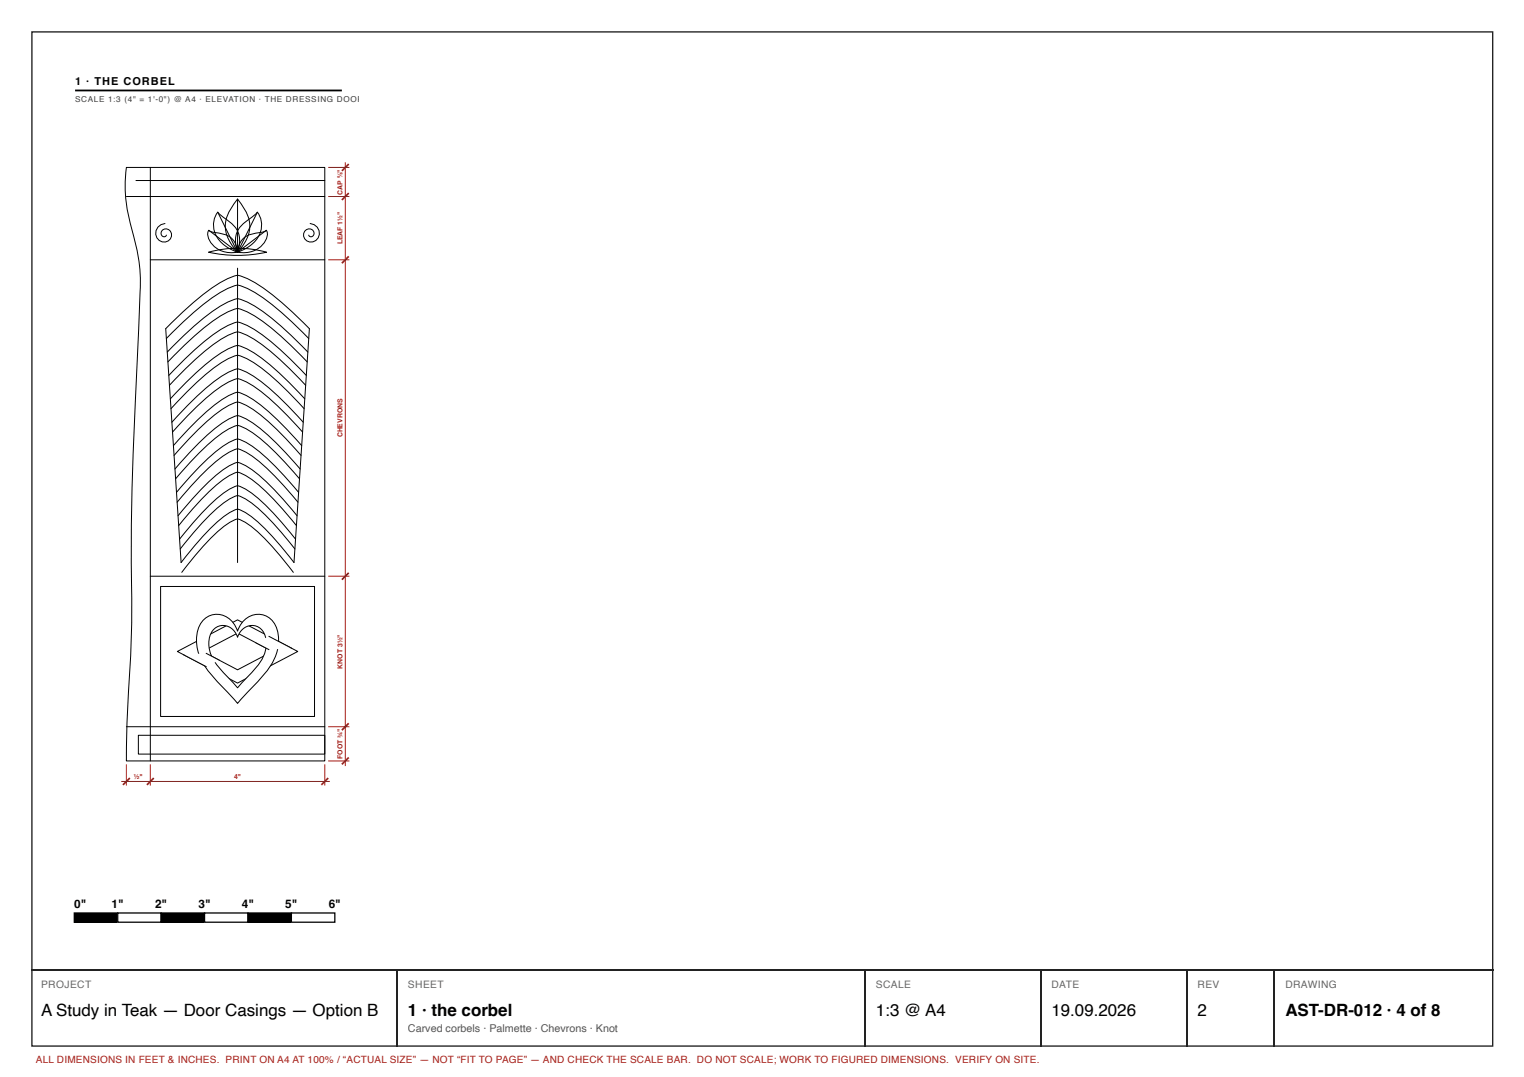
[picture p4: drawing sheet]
<svg xmlns="http://www.w3.org/2000/svg" width="297mm" height="210mm" viewBox="0 0 297 210" stroke-linecap="round" stroke-linejoin="round" font-family="sans-serif">
<path d="M6.2 6.2h284.7v197.7h-284.7z" fill="none" stroke="#222" stroke-width=".26"/>
<path d="M14.6 17.6h52" fill="none" stroke="#000" stroke-width=".35"/>
<g fill="none" stroke="#000" stroke-width=".19">
<path d="M24.6 32.6h38.7v115.7h-38.7l.2-8.6a330.1 330.1 0 0 0 .8-34 1501.1 1501.1 0 0 1 1.7-48.8 36.9 36.9 0 0 0-1.9-13.4l-.3-1.4a26.4 26.4 0 0 1-.5-9.5zM24.6 38.3h38.7M26.5 35.2h36.8M29.3 32.6v115.7M46.3 38.8a8.1 8.1 0 0 1 2.3 6.1 8.5 8.5 0 0 1-2.3 4.3 6.8 6.8 0 0 1-2.1-6.9l.7-1.5zM46.3 38.8v10.4M29.3 50.6h34M32.2 43.6a1.81 1.81 0 0 0-1.9 1.8 1.81 1.81 0 0 0 1.9 1.8 1.27 1.27 0 0 0 1.3-1.4 1.27 1.27 0 0 0-1.5-1.2 .74 .74 0 0 0-.7 .9 .74 .74 0 0 0 .9 .6l.2-.3M40.6 49.2a21 21 0 0 1 11.4 0 26 26 0 0 1-11.4 0zM40.7 44.9a4.4 4.4 0 0 0 2.2 .6 3.6 3.6 0 0 1 3.4 3.7 4.7 4.7 0 0 1-5.8-3.4zM40.7 44.9l5.6 4.3M42.4 41.4l1.7 1.3a4.9 4.9 0 0 1 2.2 6.5 6.2 6.2 0 0 1-4.7-5.1 4.1 4.1 0 0 1 .8-2.7z"/>
<path d="M42.4 41.4l3.9 7.8M46.3 52.3v57.3M47.3 43.7l2.9-2.3a4.6 4.6 0 0 1-1.5 6.5l-2.4 1.3a4.7 4.7 0 0 1 1-5.5zM47.6 46.3a10.3 10.3 0 0 1 3.9-1.2l.4-.2a2.86 2.86 0 0 1-1.4 3.4 5.4 5.4 0 0 1-4.2 .9l.2-1.3 .5-.9zM50.2 41.4l-3.9 7.8M51.9 44.9l-5.6 4.3M60.4 43.6a1.81 1.81 0 0 1 1.9 1.8 1.81 1.81 0 0 1-2 1.8 1.27 1.27 0 0 1-1.2-1.4 1.27 1.27 0 0 1 1.5-1.2 .74 .74 0 0 1 .7 .9 .74 .74 0 0 1-.9 .6l-.2-.3M32.3 64.1a51.3 51.3 0 0 1 11.6-9.5l.8-.5a2.64 2.64 0 0 1 3.2 0 41.3 41.3 0 0 1 11 8.6l1.4 1.4-3 45.5a47.2 47.2 0 0 0-8.9-9.4l-2.1-1a17 17 0 0 0-6.6 5.1l-4.4 5.3zM32.4 66a50.9 50.9 0 0 1 11.5-9.5l.8-.4a2.6 2.6 0 0 1 3.2 0 41 41 0 0 1 10.9 8.5l1.4 1.4M32.6 68.6a50.4 50.4 0 0 1 11.3-9.5l.9-.4a2.54 2.54 0 0 1 3 0 40.6 40.6 0 0 1 10.8 8.5l1.4 1.4M32.7 70.5a50 50 0 0 1 11.2-9.5l.9-.4a2.5 2.5 0 0 1 3 0 40.2 40.2 0 0 1 10.7 8.5l1.4 1.4M32.9 73.2a49.5 49.5 0 0 1 11.1-9.5l.8-.4a2.44 2.44 0 0 1 3 0 39.8 39.8 0 0 1 10.6 8.5l1.3 1.4"/>
<path d="M33 75.1a49.1 49.1 0 0 1 11-9.5l.8-.4a2.4 2.4 0 0 1 3 0 39.4 39.4 0 0 1 10.4 8.5l1.4 1.4M33.2 77.7a48.7 48.7 0 0 1 10.8-9.5l.8-.4a2.34 2.34 0 0 1 3 0 39 39 0 0 1 10.3 8.5l1.3 1.4M33.3 79.6a48.4 48.4 0 0 1 10.7-9.5l.8-.4a2.3 2.3 0 0 1 3 0 38.7 38.7 0 0 1 10.2 8.5l1.3 1.4M33.5 82.3a47.9 47.9 0 0 1 10.6-9.5l.8-.4a2.25 2.25 0 0 1 2.8 0 38.3 38.3 0 0 1 10.1 8.5l1.3 1.4M33.6 84.2a47.6 47.6 0 0 1 10.5-9.5l.8-.4a2.21 2.21 0 0 1 2.8 0 38 38 0 0 1 10 8.5l1.3 1.4M33.8 86.8a47.2 47.2 0 0 1 10.3-9.5l.8-.4a2.16 2.16 0 0 1 2.8 0 37.6 37.6 0 0 1 9.9 8.5l1.2 1.4M33.9 88.8a46.9 46.9 0 0 1 10.2-9.5l.8-.5a2.12 2.12 0 0 1 2.8 0 37.4 37.4 0 0 1 9.7 8.6l1.3 1.4M34.1 91.4a46.5 46.5 0 0 1 10.1-9.5l.7-.4a2.07 2.07 0 0 1 2.8 0 37 37 0 0 1 9.6 8.5l1.2 1.4M34.2 93.3a46.2 46.2 0 0 1 10-9.5l.7-.4a2.03 2.03 0 0 1 2.8 0 36.7 36.7 0 0 1 9.5 8.5l1.2 1.4M34.4 96a45.8 45.8 0 0 1 9.8-9.5l.8-.5a1.98 1.98 0 0 1 2.6 0 36.3 36.3 0 0 1 9.4 8.6l1.2 1.4M34.5 97.9a45.5 45.5 0 0 1 9.7-9.5l.8-.4a1.94 1.94 0 0 1 2.6 0 36 36 0 0 1 9.3 8.5l1.2 1.4M29.3 112.3h34"/>
<path d="M31.3 114.3h30v25.3h-30zM34.7 100.5a48.4 48.4 0 0 1 9.4-9.4l2.2-1a17.9 17.9 0 0 1 6.9 5.1l4.7 5.3M34.8 102.4a48.2 48.2 0 0 1 9.3-9.4l2.2-1a17.7 17.7 0 0 1 6.8 5.1l4.7 5.3M35 105.1a47.8 47.8 0 0 1 9.1-9.4l2.2-1.1a17.4 17.4 0 0 1 6.7 5.1l4.6 5.4M35.1 107a47.5 47.5 0 0 1 9.1-9.4l2.1-1a17.3 17.3 0 0 1 6.7 5.1l4.5 5.3M35.4 111.5a47 47 0 0 1 8.8-9.3l2.1-1.1a16.8 16.8 0 0 1 6.5 5.1l4.4 5.3M24.6 141.6h38.7M27 143.3h36.3v3.7h-36.3z"/>
</g>
<path d="M34.6 127l11.7-6.2 11.7 6.2-11.7 6.1zM39.5 127l6.8-3.6 6.8 3.6-6.8 3.5z" fill-rule="evenodd" fill="#fff"/>
<path d="M34.6 127l11.7-6.2 11.7 6.2-11.7 6.1zM39.5 127l6.8-3.6 6.8 3.6-6.8 3.5z" fill="none" stroke="#000" stroke-width=".19"/>
<path d="M39.8 120.7a3.9 3.9 0 0 1 6 1.3l.5 1a4 4 0 0 1 6.5-2.3 6.7 6.7 0 0 1 .8 7.4 26.9 26.9 0 0 1-5.7 7.2l-1.6 1.8-.8-.9a44.9 44.9 0 0 1-6-7.1 7.9 7.9 0 0 1-.3-7.7zM41.5 122.8a2.79 2.79 0 0 1 4.8 1.4 2.78 2.78 0 0 1 2.8-2.3 2.78 2.78 0 0 1 2.7 2.4 7.7 7.7 0 0 1-2.8 6.9l-2.7 2.8a37.5 37.5 0 0 1-4.9-5.9 5.2 5.2 0 0 1 .1-5.3z" fill-rule="evenodd" fill="#fff"/>
<path d="M39.8 120.7a3.9 3.9 0 0 1 6 1.3l.5 1a4 4 0 0 1 6.5-2.3 6.7 6.7 0 0 1 .8 7.4 26.9 26.9 0 0 1-5.7 7.2l-1.6 1.8-.8-.9a44.9 44.9 0 0 1-6-7.1 7.9 7.9 0 0 1-.3-7.7zM41.5 122.8a2.79 2.79 0 0 1 4.8 1.4 2.78 2.78 0 0 1 2.8-2.3 2.78 2.78 0 0 1 2.7 2.4 7.7 7.7 0 0 1-2.8 6.9l-2.7 2.8a37.5 37.5 0 0 1-4.9-5.9 5.2 5.2 0 0 1 .1-5.3z" fill="none" stroke="#000" stroke-width=".19"/>
<path d="M49.8 125.2l2.6-1.2 4.5 2.3-4.5 .3z" fill="#fff"/>
<path d="M49.8 125.2l2.6 1.4M52.4 124l4.5 2.3" fill="none" stroke="#000" stroke-width=".19"/>
<path d="M35.7 127.6l4.5-.3 2.6 1.4-2.6 1.2z" fill="#fff"/>
<path d="M35.7 127.6l4.5 2.3M40.2 127.3l2.6 1.4" fill="none" stroke="#000" stroke-width=".19"/>
<path d="M64 32.6h4.1M64 38.3h4.1M67.3 31.6v117.7M64 50.6h4.1M64 112.3h4.1M23.6 152.3h40.7M24.6 149v4.1M29.3 149v4.1M63.3 149v4.1M64 141.6h4.1M64 148.3h4.1" fill="none" stroke="#a51d17" stroke-width=".19"/>
<path d="M68 32l-1.4 1.3M68 37.6l-1.4 1.4M68 50l-1.4 1.3M68 111.6l-1.4 1.4M25.3 151.6l-1.3 1.4M30 151.6l-1.4 1.4M64 151.6l-1.4 1.4M68 141l-1.4 1.3M68 147.6l-1.4 1.4" fill="none" stroke="#a51d17" stroke-width=".34"/>
<path d="M14.5 177.9h8.4v1.8h-8.4z" fill="#000"/>
<path d="M14.5 177.9h8.4v1.8h-8.4z" fill="none" stroke="#000" stroke-width=".25"/>
<path d="M22.9 177.9h8.5v1.8h-8.5z" fill="#fff"/>
<path d="M22.9 177.9h8.5v1.8h-8.5zM31.4 177.9h8.5v1.8h-8.5z" fill="none" stroke="#000" stroke-width=".25"/>
<path d="M31.4 177.9h8.5v1.8h-8.5z" fill="#000"/>
<path d="M39.9 177.9h8.4v1.8h-8.4z" fill="#fff"/>
<path d="M39.9 177.9h8.4v1.8h-8.4zM48.3 177.9h8.5v1.8h-8.5z" fill="none" stroke="#000" stroke-width=".25"/>
<path d="M48.3 177.9h8.5v1.8h-8.5z" fill="#000"/>
<path d="M56.8 177.9h8.5v1.8h-8.5z" fill="#fff"/>
<path d="M56.8 177.9h8.5v1.8h-8.5z" fill="none" stroke="#000" stroke-width=".25"/>
<path d="M6.1 189h284.9M77.4 189.2v14.8M168.7 189.2v14.8M202.8 189.2v14.8M231.4 189.2v14.8M248.3 189.2v14.8" fill="none" stroke="#222" stroke-width=".26"/>
<g font-size="3.3">
<text x="8" y="197.9">A Study in Teak — Door Casings — Option B</text>
<text x="79.5" y="197.9">1 · the corbel</text>
<text x="170.7" y="197.9">1:3 @ A4</text>
<text x="204.9" y="197.9">19.09.2026</text>
<text x="233.4" y="197.9">2</text>
<text x="250.5" y="197.9">AST-DR-012 · 4 of 8</text>
</g>
<g font-size="2.3">
<text x="14.5" y="176.9">0&quot;</text>
<text x="21.8" y="176.9">1&quot;</text>
<text x="30.2" y="176.9">2&quot;</text>
<text x="38.7" y="176.9">3&quot;</text>
<text x="47.1" y="176.9">4&quot;</text>
<text x="55.6" y="176.9">5&quot;</text>
<text x="64.1" y="176.9">6&quot;</text>
</g>
<text font-size="2.1" x="14.6" y="16.6">1 · THE CORBEL</text>
<text font-size="2.1" fill="#555" x="79.5" y="201.1">Carved corbels · Palmette · Chevrons · Knot</text>
<g font-size="2" fill="#666">
<text x="8" y="192.6">PROJECT</text>
<text x="79.5" y="192.6">SHEET</text>
<text x="170.7" y="192.6">SCALE</text>
<text x="204.9" y="192.6">DATE</text>
<text x="233.4" y="192.6">REV</text>
<text x="250.5" y="192.6">DRAWING</text>
</g>
<text font-size="1.9" fill="#a51d17" x="7" y="207.2">ALL DIMENSIONS IN FEET &amp; INCHES. PRINT ON A4 AT 100% / “ACTUAL SIZE” — NOT “FIT TO PAGE” — AND CHECK THE SCALE BAR. DO NOT SCALE; WORK TO FIGURED DIMENSIONS. VERIFY ON SITE.</text>
<text font-size="1.6" fill="#3d3d3d" x="14.6" y="19.8">SCALE 1:3 (4&quot; = 1'-0&quot;) @ A4 · ELEVATION · THE DRESSING DOOR</text>
<g font-size="1.3" fill="#a51d17">
<text x="66.8" y="37.9" transform="rotate(-90 66.8 37.9)">CAP ⅝&quot;</text>
<text x="66.8" y="47.6" transform="rotate(-90 66.8 47.6)">LEAF 1½&quot;</text>
<text x="66.8" y="85.2" transform="rotate(-90 66.8 85.2)">CHEVRONS</text>
<text x="66.8" y="130.3" transform="rotate(-90 66.8 130.3)">KNOT 3½&quot;</text>
<text x="66.8" y="147.9" transform="rotate(-90 66.8 147.9)">FOOT ¾&quot;</text>
<text x="26.1" y="151.8">½&quot;</text>
<text x="45.6" y="151.8">4&quot;</text>
</g>
</svg>
